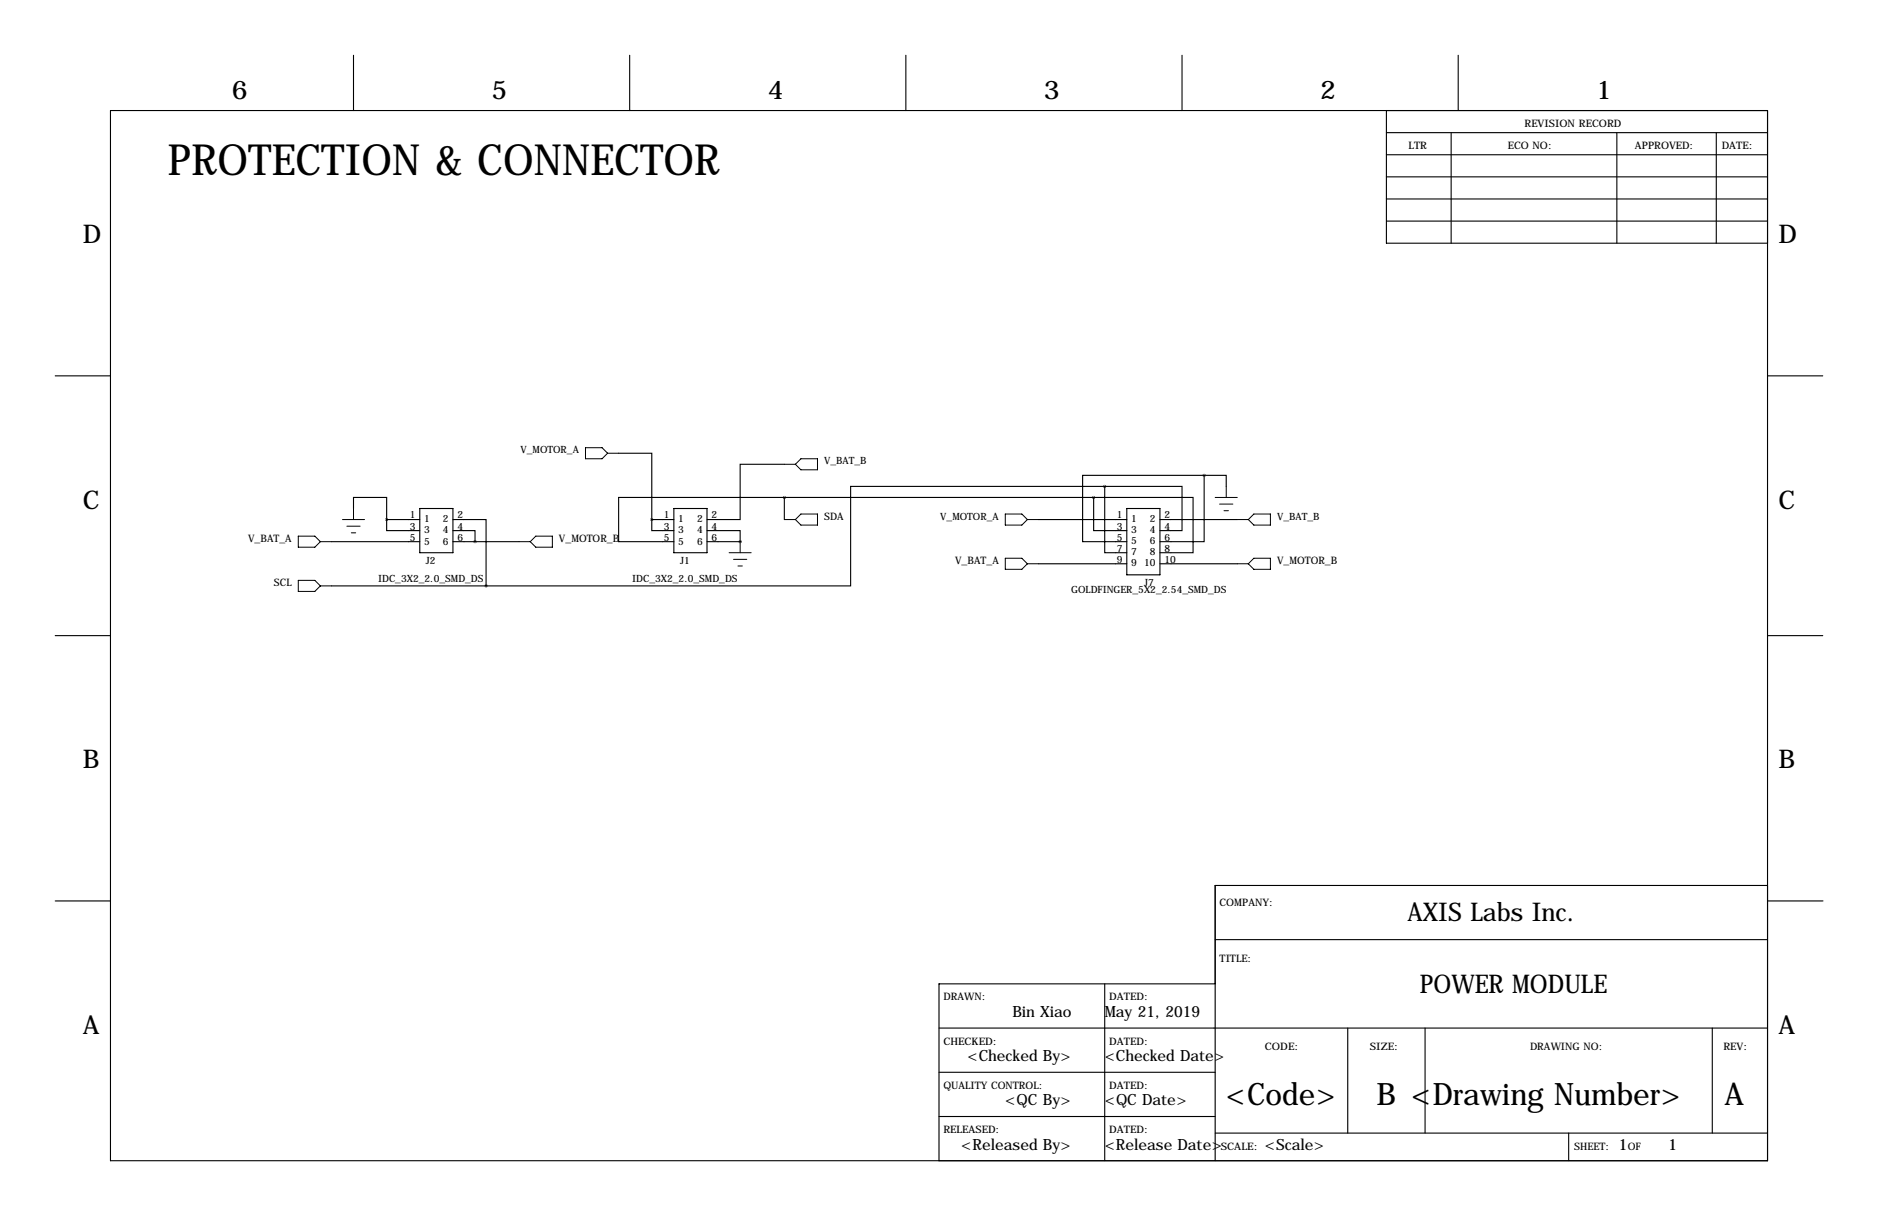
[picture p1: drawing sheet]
<svg xmlns="http://www.w3.org/2000/svg" width="432mm" height="279mm" viewBox="0 0 432 279" stroke-linecap="round" stroke-linejoin="round" font-family="sans-serif">
<g fill="none" stroke="#000" stroke-width=".25">
<path d="M81.3 12.7v12.7M144.8 12.7v12.7M208.3 12.7v12.7M271.8 12.7v12.7M335.3 12.7v12.7M25.4 25.4h381v241.3h-381zM318.8 30.5h87.6M318.8 35.6h87.6M318.8 25.4v30.5h87.6M333.7 30.5v25.4M371.8 30.5v25.4M394.6 30.5v25.4"/>
<path d="M318.8 45.7h87.6M318.8 50.8h87.6M318.8 40.6h87.6M12.7 86.4h12.7M406.4 86.4h12.7M81.3 116.8v-2.5h7.6v5.1M88.9 119.4v2.5h7.6M88.9 119.4h7.6M96.5 116.8h7.6v10.2h-7.6zM104.1 119.4h7.7v15.2M142.2 104.1h7.7v15.3M149.9 119.4v2.5h5"/>
<path d="M149.9 119.4h5M154.9 116.8h7.7v10.2h-7.7zM180.3 106.7h-10.1v12.7h-7.6M180.3 114.3h-38.1v10.2h12.7M180.3 114.3h71.2M180.3 114.3v5.1M238.8 119.4h20.3M251.5 114.3v7.6h7.6M251.5 114.3h22.8v12.7h-7.6M254 111.8h17.8v10.1h-5.1M254 111.8v15.2h5.1M254 111.8h-58.4v22.8h-83.8"/>
<path d="M259.1 116.8h7.6v15.3h-7.6zM266.7 119.4h17.8M276.9 109.2h-28v15.3h10.2M276.9 109.2v15.3h-10.2M276.9 109.2h5v2.6M76.2 124.5h20.3M76.2 134.6h35.6M104.1 121.9h5.1v2.6M104.1 124.5h15.3M162.6 121.9h7.6v2.6M162.6 124.5h7.6M170.2 124.5h.1"/>
<path d="M238.8 129.5h20.3M266.7 129.5h17.8M12.7 146h12.7M406.4 146h12.7M12.7 207h12.7M279.4 215.9h127M406.4 203.5h-127v63.2M406.5 207h12.7M215.9 236.2h190.5M254 226.1v40.6M279.4 226.1h-63.5v40.6M309.9 236.2v24.1"/>
<path d="M327.7 236.2v24.1M393.7 236.2v24.1M215.9 246.4h63.5M215.9 256.5h63.5M279.4 260.3h127M360.7 260.3v6.4"/>
</g>
<g fill="none" stroke="#000" stroke-width=".23">
<path d="M78.7 119.4h5.1M81.3 116.8v2.6M134.6 102.9h3.8l1.3 1.2-1.3 1.3h-3.8zM139.7 104.1h2.5M180.3 106.7h2.6M180.3 119.4h2.6M184.1 105.4h3.9v2.5h-3.9l-1.2-1.2zM184.1 118.1h3.9v2.6h-3.9l-1.2-1.3zM231.1 118.1h3.8l1.3 1.3-1.3 1.3h-3.8zM236.2 119.4h2.6M279.4 114.3h5.1M280.4 115.8h3.1"/>
<path d="M281.4 117.3h1M281.9 111.8v2.5M284.5 119.4h2.5M287 119.4l1.3-1.3h3.8v2.6h-3.8zM68.6 133.3h3.8l1.3 1.3-1.3 1.3h-3.8zM68.6 123.2h3.8l1.3 1.3-1.3 1.2h-3.8zM73.7 134.6h2.5M73.7 124.5h2.5M79.8 120.9h3M80.8 122.4h1M119.4 124.5h2.5M121.9 124.5l1.3-1.3h3.8v2.5h-3.8z"/>
<path d="M167.6 127h5.1M168.7 128.5h3M169.7 130h1M170.2 124.5v2.5M231.1 128.3h3.8l1.3 1.2-1.3 1.3h-3.8zM236.2 129.5h2.6M284.5 129.5h2.5M287 129.5l1.3-1.2h3.8v2.5h-3.8z"/>
</g>
<path d="M251.4 114.3a.05 .05 0 0 0 .1 0 .05 .05 0 0 0-.1 0zM276.8 109.2a.05 .05 0 0 0 .1 0 .05 .05 0 0 0-.1 0zM149.8 119.4a.05 .05 0 0 0 .1 0 .05 .05 0 0 0-.1 0zM180.3 114.3a.05 .05 0 0 0 .1 0 .05 .05 0 0 0-.1 0zM111.7 134.6a.05 .05 0 0 0 .1 0 .05 .05 0 0 0-.1 0z" fill="#000" stroke="#000" stroke-width=".63"/>
<text font-size="9.9" x="38.6" y="40.1">PROTECTION &amp; CONNECTOR</text>
<g font-size="7.1">
<text x="281.8" y="254">&lt;Code&gt;</text>
<text x="316.5" y="254">B &lt;Drawing Number&gt;</text>
<text x="396.5" y="254">A</text>
</g>
<g font-size="5.9">
<text x="53.3" y="22.9">6</text>
<text x="113" y="22.9">5</text>
<text x="176.5" y="22.9">4</text>
<text x="240" y="22.9">3</text>
<text x="303.5" y="22.9">2</text>
<text x="367" y="22.9">1</text>
<text x="19" y="55.9">D</text>
<text x="408.9" y="55.9">D</text>
<text x="19" y="116.8">C</text>
<text x="408.9" y="116.8">C</text>
<text x="19" y="176.5">B</text>
<text x="408.9" y="176.5">B</text>
<text x="323.6" y="211.6">AXIS Labs Inc.</text>
<text x="326.4" y="228.1">POWER MODULE</text>
<text x="19" y="237.5">A</text>
<text x="408.9" y="237.5">A</text>
</g>
<g font-size="3.6">
<text x="232.8" y="233.7">Bin Xiao</text>
<text x="254" y="233.7">May 21, 2019</text>
<text x="222.5" y="243.8">&lt;Checked By&gt;</text>
<text x="254" y="243.8">&lt;Checked Date&gt;</text>
<text x="231.1" y="254">&lt;QC By&gt;</text>
<text x="254" y="254">&lt;QC Date&gt;</text>
<text x="221" y="264.1">&lt;Released By&gt;</text>
<text x="254" y="264.1">&lt;Release Date&gt;</text>
<text x="290.8" y="264.1">&lt;Scale&gt;</text>
<text x="372.1" y="264.1">1</text>
<text x="383.5" y="264.1">1</text>
</g>
<g font-size="2.4">
<text x="350.5" y="29.2">REVISION RECORD</text>
<text x="323.8" y="34.3">LTR</text>
<text x="346.7" y="34.3">ECO NO:</text>
<text x="375.9" y="34.3">APPROVED:</text>
<text x="395.9" y="34.3">DATE:</text>
<text x="189.5" y="119.4">SDA</text>
<text x="57" y="124.5">V_BAT_A</text>
<text x="128.5" y="124.5">V_MOTOR_B</text>
<text x="219.6" y="129.5">V_BAT_A</text>
<text x="293.6" y="129.5">V_MOTOR_B</text>
<text x="63" y="134.6">SCL</text>
<text x="280.4" y="208.3">COMPANY:</text>
<text x="280.4" y="221">TITLE:</text>
<text x="216.9" y="229.9">DRAWN:</text>
<text x="255" y="229.9">DATED:</text>
<text x="216.9" y="240">CHECKED:</text>
<text x="255" y="240">DATED:</text>
<text x="290.8" y="241.3">CODE:</text>
<text x="315" y="241.3">SIZE:</text>
<text x="351.8" y="241.3">DRAWING NO:</text>
<text x="396.2" y="241.3">REV:</text>
<text x="216.9" y="250.2">QUALITY CONTROL:</text>
<text x="255" y="250.2">DATED:</text>
<text x="216.9" y="260.3">RELEASED:</text>
<text x="255" y="260.3">DATED:</text>
<text x="280.7" y="264.2">SCALE:</text>
<text x="361.9" y="264.2">SHEET:</text>
<text x="374.3" y="264.2">OF</text>
</g>
<g font-size="2.3">
<text x="119.7" y="104.1">V_MOTOR_A</text>
<text x="189.5" y="106.7">V_BAT_B</text>
<text x="94.2" y="119.1">1</text>
<text x="97.5" y="119.9">1</text>
<text x="101.9" y="119.9">2</text>
<text x="105.2" y="119.1">2</text>
<text x="152.7" y="119.1">1</text>
<text x="156" y="119.9">1</text>
<text x="160.3" y="119.9">2</text>
<text x="163.6" y="119.1">2</text>
<text x="216.2" y="119.4">V_MOTOR_A</text>
<text x="256.8" y="119.1">1</text>
<text x="260.1" y="119.9">1</text>
<text x="264.4" y="119.9">2</text>
<text x="267.7" y="119.1">2</text>
<text x="293.6" y="119.4">V_BAT_B</text>
<text x="94.2" y="121.7">3</text>
<text x="94.2" y="124.2">5</text>
<text x="97.5" y="122.5">3</text>
<text x="97.5" y="125.3">5</text>
<text x="101.9" y="122.5">4</text>
<text x="101.9" y="125.3">6</text>
<text x="105.2" y="121.7">4</text>
<text x="105.2" y="124.2">6</text>
<text x="152.7" y="121.7">3</text>
<text x="152.7" y="124.2">5</text>
<text x="156" y="122.5">3</text>
<text x="156" y="125.3">5</text>
<text x="160.3" y="122.5">4</text>
<text x="160.3" y="125.3">6</text>
<text x="163.6" y="121.7">4</text>
<text x="163.6" y="124.2">6</text>
<text x="256.8" y="121.7">3</text>
<text x="256.8" y="124.2">5</text>
<text x="260.1" y="122.5">3</text>
<text x="260.1" y="125">5</text>
<text x="264.4" y="122.5">4</text>
<text x="264.4" y="125">6</text>
<text x="267.7" y="121.7">4</text>
<text x="267.7" y="124.2">6</text>
<text x="97.9" y="129.5">J2</text>
<text x="156.4" y="129.5">J1</text>
<text x="256.8" y="126.7">7</text>
<text x="256.8" y="129.3">9</text>
<text x="260.1" y="127.6">7</text>
<text x="260.1" y="130.1">9</text>
<text x="263.1" y="130.1">10</text>
<text x="264.4" y="127.6">8</text>
<text x="267.7" y="126.7">8</text>
<text x="267.7" y="129.3">10</text>
<text x="86.9" y="133.7">IDC_3X2_2.0_SMD_DS</text>
<text x="145.4" y="133.7">IDC_3X2_2.0_SMD_DS</text>
<text x="246.3" y="136.2">GOLDFINGER_5X2_2.54_SMD_DS</text>
<text x="263" y="134.6">J7</text>
</g>
</svg>
